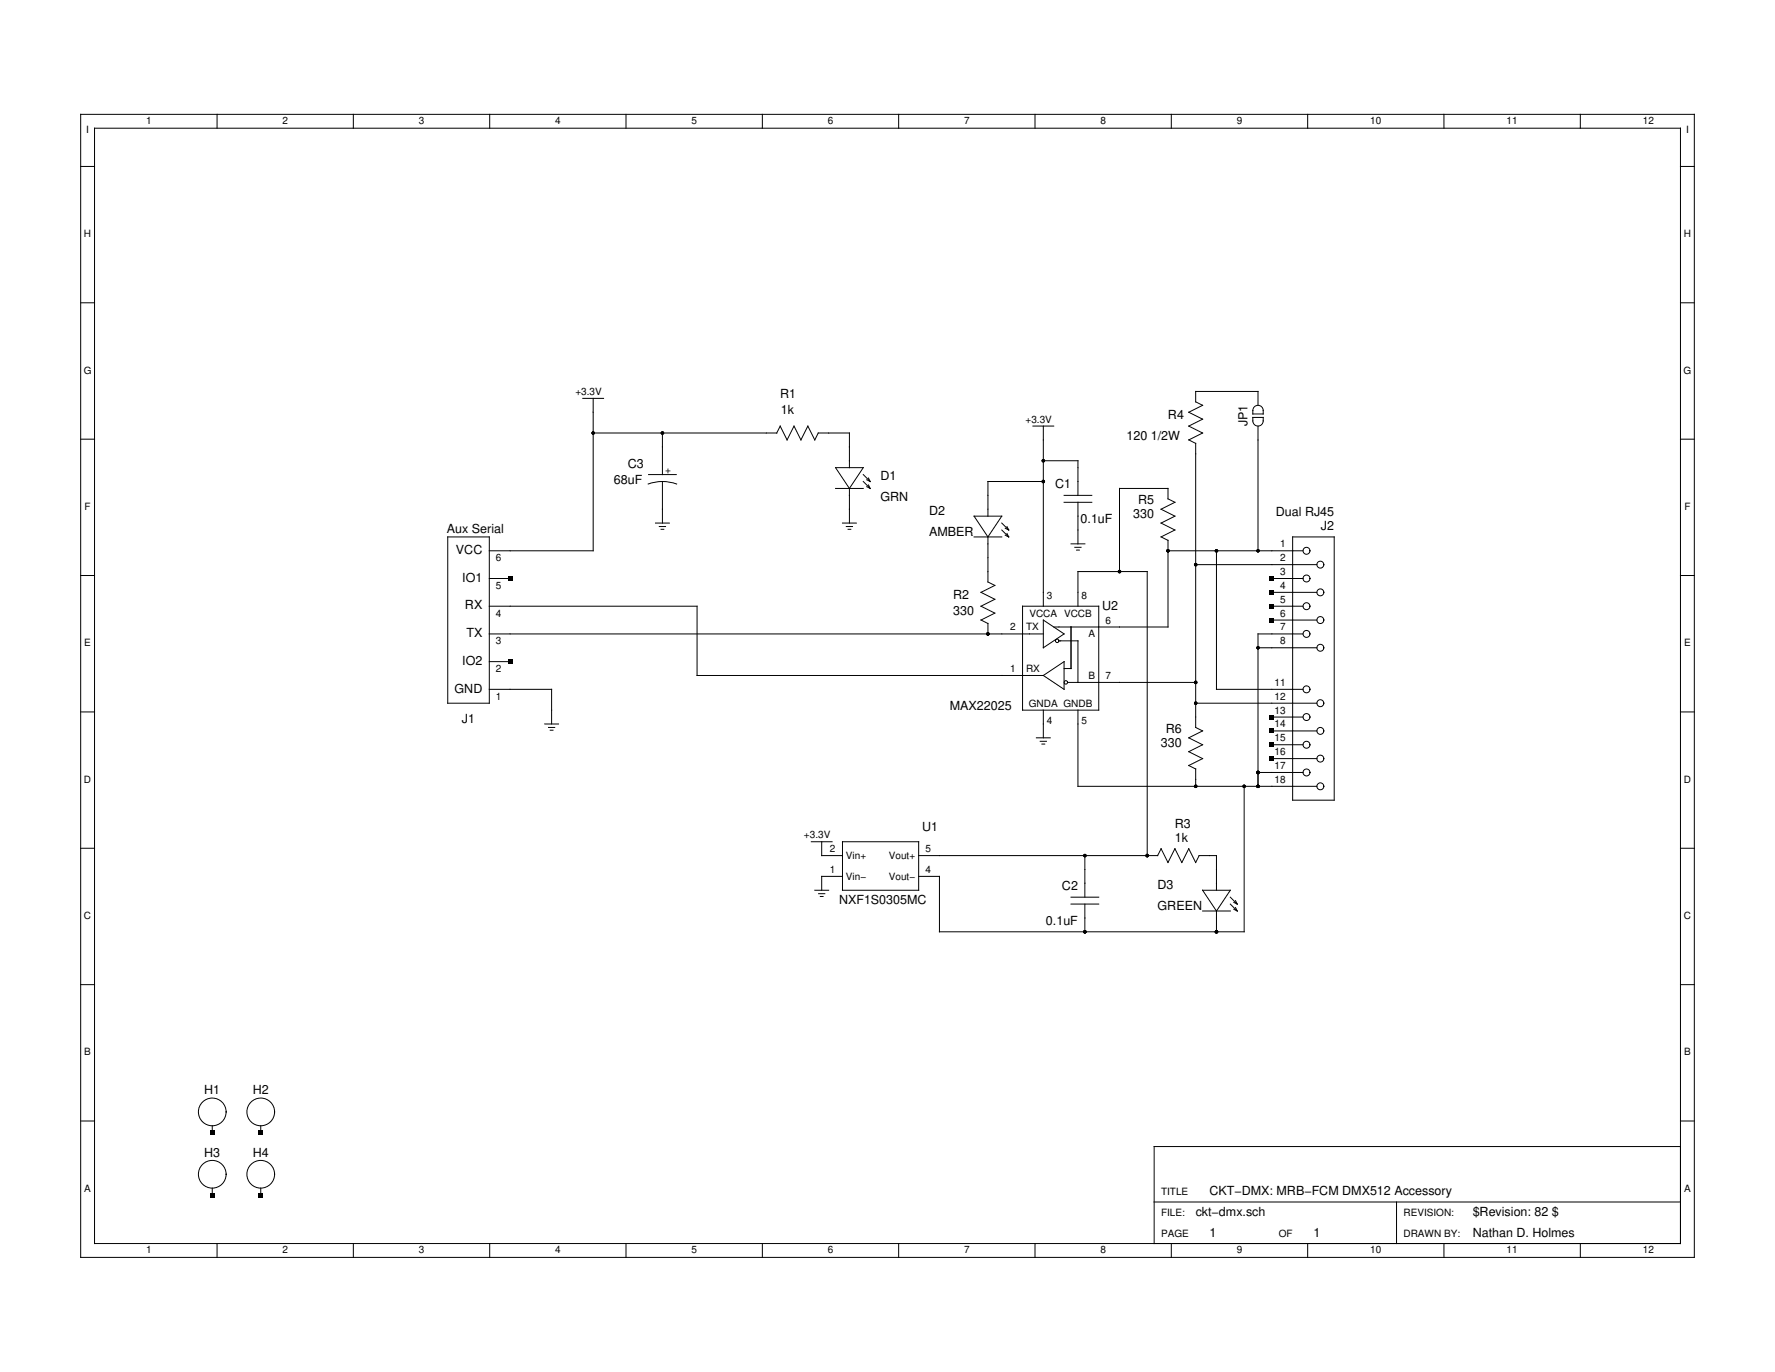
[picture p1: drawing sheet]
<svg xmlns="http://www.w3.org/2000/svg" width="279mm" height="216mm" viewBox="0 0 279 216" stroke-linecap="round" stroke-linejoin="round" font-family="sans-serif">
<g fill="none" stroke="#000" stroke-width=".16">
<path d="M12.7 18h254v179.9h-254zM34.2 18v2.2M55.6 18v2.2M77.1 18v2.2M98.5 18v2.2M120 18v2.2M141.5 18v2.2M162.9 18v2.2M184.4 18v2.2M205.8 18v2.2M227.3 18v2.2M248.8 18v2.2"/>
<path d="M12.7 26.2h2.2M14.9 20.2h249.6v175.5h-249.6zM264.5 26.2h2.2M12.7 47.6h2.2M264.5 47.6h2.2M12.7 69.1h2.2M91.7 62.7h3.3M93.4 62.7v24h-16.4M93.4 68.1h28.9l.5-1 1.1 2.1 1.1-2.1 1.1 2.1 1.1-2.1 1.1 2.1 .5-1.1h4.9v5.5M102 76.2a6.5 6.5 0 0 1 4.5 0M102.1 74.7h4.4M104.3 68.1v6.6"/>
<path d="M104.3 75.8v6.5M131.5 73.6h4.4l-2.2 3.3zM131.5 76.9h4.4M133.7 76.9v5.4M135.9 74.7l1.1 1.1M135.9 75.8l1.1 1.1M136.4 76.6l.6 .3M136.4 75.5l.6 .3M136.7 76.3l.3 .6M136.7 75.2l.3 .6M162.6 67.1h3.3M164.2 67.1v28.3"/>
<path d="M164.2 72.5h5.5v5.5M164.2 75.8h-8.7v5.4M167.5 78h4.4M167.5 79h4.4M169.7 79v6.6M197.2 65.7h1.6a1.01 1.01 0 0 1-.8 1.4 .96 .96 0 0 1-.8-1.4zM197.4 64a.82 .82 0 0 1 .9-.2 .82 .82 0 0 1 .5 .8v.5h-1.6l.1-.8zM198 63.8v-2.2h-9.8v1.6l1.1 .6-2.2 1.1 2.2 1.1-2.2 1.1 2.2 1-2.2 1.1 1.1 .6v44.7l1.1 .5-2.2 1.1 2.2 1.1-2.2 1.1 2.2 1.1-2.2 1.1 1.1 .5v2.7M198 67.1v19.6M264.5 69.1h2.2M12.7 90.6h2.2M70.5 84.5h6.5v26.2h-6.5z"/>
<path d="M77 99.8h87.2M77 95.4h32.7v10.9h54.5M77 91h3.3M103.2 82.3h2.2M103.8 82.9h1M104.1 83.3h.4M132.6 82.3h2.2M133.2 82.9h1M133.5 83.3h.4M153.3 84.5h4.4M153.3 81.2h4.4l-2.2 3.3zM154.4 97.6l1.1 .5v1.7"/>
<path d="M155.5 84.5v7.1l1.1 .5-2.2 1.1 2.2 1.1-2.2 1.1 2.2 1.1-2.2 1.1M157.7 82.3l1.1 1.1M157.7 83.4l1.1 1.1M158.2 84.2l.6 .3M158.2 83.1l.6 .3M158.5 83.9l.3 .6M158.5 82.9l.3 .5M161 95.4h11.9v16.3h-11.9zM164.2 97.6l3.3 2.2-3.3 2.1zM168.6 98.7v6.5h-1.1M168.6 85.6h2.2M169.2 86.1h1"/>
<path d="M169.5 86.6h.4M169.7 95.4v-5.5h10.9v44.7M183.9 85v13.7h-18M183.9 86.7h21.2M183.9 85l-1.1-.5 2.1-1.1-2.1-1.1 2.1-1.1-2.1-1.1 2.1-1.1-1-.5v-1.6h-7.7v13M188.2 88.9h19.1M191.5 86.7v21.8h13.6M200.2 95.4h4.9M200.2 91h4.9M200.2 93.2h7.1M200.2 97.6h7.1M203.5 84.5h6.5v41.4h-6.5z"/>
<path d="M205.1 99.8h-7.1v23.9M264.5 90.6h2.2M12.7 112h2.2M77 108.5h9.8v5.4M77 104.1h3.3M85.7 113.9h2.2M86.3 114.5h1M86.6 114.9h.4M163.1 116.1h2.2M163.7 116.7h1M164 117.1h.4M164.2 111.7v4.4"/>
<path d="M164.2 106.3l3.3-2.2v4.4zM166.7 100.8h3v6.6M168 107.4h20.2M169.7 111.7v12h37.6M188.2 110.7h19.1M198 101.9h9.3M200.2 112.8h4.9M200.2 115h7.1M200.2 117.2h4.9M200.2 119.4h7.1M264.5 112h2.2M12.7 133.5h2.2"/>
<path d="M127.7 132.5h3.3M129.3 132.5v2.1h3.3M132.6 132.5h12v7.6h-12zM132.6 137.9h-3.3v2.2M144.6 134.6h37.6M170.8 134.6v6.6M182.8 133.5l1.1 2.2 1-2.2 1.1 2.2 1.1-2.2 1.1 2.2 .6-1.1h2.7v5.5M182.8 133.5l-.6 1.1M195.8 123.7v22.9h-47.9v-8.7h-3.3M198 121.6h7.1M264.5 133.5h2.2M12.7 154.9h2.2"/>
<path d="M128.3 140.1h2.1M128.9 140.6h.9M129.1 141.1h.5M168.6 141.2h4.3M168.6 142.3h4.3M170.8 142.3v4.3M189.3 140.1h4.4l-2.2 3.3zM189.3 143.4h4.4M191.5 143.4v3.2M193.7 141.2l1.1 1.1M193.7 142.3l1.1 1.1M194.2 143.1l.6 .3"/>
<path d="M194.2 142l.6 .3M194.5 142.8l.3 .6M194.5 141.7l.3 .6M264.5 154.9h2.2M12.7 176.4h2.2M33.4 177.2v1M41 177.2v1M264.5 176.4h2.2M33.4 187v1.1M34.2 195.7v2.2M41 187v1.1M55.6 195.7v2.2"/>
<path d="M77.1 195.7v2.2M98.5 195.7v2.2M120 195.7v2.2M141.5 195.7v2.2M162.9 195.7v2.2M181.7 189.1h82.8M184.4 195.7v2.2M205.8 195.7v2.2M219.8 189.1v6.6M227.3 195.7v2.2M248.8 195.7v2.2M264.5 180.4h-82.8v15.3"/>
<circle cx="205.7" cy="95.4" r=".55"/>
<circle cx="205.7" cy="86.7" r=".55"/>
<circle cx="205.7" cy="91" r=".55"/>
<circle cx="205.7" cy="99.8" r=".55"/>
<circle cx="207.8" cy="93.2" r=".55"/>
<circle cx="207.8" cy="88.9" r=".55"/>
<circle cx="207.8" cy="97.6" r=".55"/>
<circle cx="166.4" cy="100.8" r=".27"/>
<circle cx="167.8" cy="107.4" r=".27"/>
<circle cx="205.7" cy="108.5" r=".55"/>
<circle cx="205.7" cy="117.2" r=".55"/>
<circle cx="205.7" cy="112.8" r=".55"/>
<circle cx="207.8" cy="110.7" r=".55"/>
<circle cx="207.8" cy="101.9" r=".55"/>
<circle cx="207.8" cy="119.4" r=".55"/>
<circle cx="207.8" cy="115" r=".55"/>
<circle cx="205.7" cy="121.6" r=".55"/>
<circle cx="207.8" cy="123.7" r=".55"/>
<circle cx="33.4" cy="175" r="2.18"/>
<circle cx="41" cy="175" r="2.18"/>
<circle cx="33.4" cy="184.8" r="2.18"/>
<circle cx="41" cy="184.8" r="2.18"/>
</g>
<g fill="#000">
<path d="M80 90.7h.6v.7h-.6zM199.9 90.7h.6v.7h-.6zM199.9 92.9h.6v.6h-.6zM199.9 95.1h.6v.6h-.6zM199.9 97.2h.6v.7h-.6zM80 103.8h.6v.6h-.6zM199.9 112.5h.6v.7h-.6zM199.9 114.7h.6v.6h-.6zM199.9 116.9h.6v.6h-.6zM199.9 119h.6v.7h-.6zM33.1 177.9h.6v.7h-.6zM40.7 177.9h.7v.7h-.7z"/>
<path d="M33.1 187.7h.6v.7h-.6zM40.7 187.7h.7v.7h-.7z"/>
<circle cx="93.4" cy="68.1" r=".27"/>
<circle cx="104.3" cy="68.1" r=".27"/>
<circle cx="164.2" cy="75.8" r=".27"/>
<circle cx="164.2" cy="72.5" r=".27"/>
<circle cx="155.5" cy="99.8" r=".27"/>
<circle cx="176.2" cy="89.9" r=".27"/>
<circle cx="183.9" cy="86.7" r=".27"/>
<circle cx="188.2" cy="88.9" r=".27"/>
<circle cx="191.5" cy="86.7" r=".27"/>
<circle cx="198" cy="86.7" r=".27"/>
<circle cx="188.2" cy="107.4" r=".27"/>
<circle cx="188.2" cy="110.7" r=".27"/>
<circle cx="198" cy="101.9" r=".27"/>
<circle cx="170.8" cy="134.6" r=".27"/>
<circle cx="180.6" cy="134.6" r=".27"/>
<circle cx="188.2" cy="123.7" r=".27"/>
<circle cx="195.8" cy="123.7" r=".27"/>
<circle cx="198" cy="121.6" r=".27"/>
<circle cx="198" cy="123.7" r=".27"/>
<circle cx="170.8" cy="146.6" r=".27"/>
<circle cx="191.5" cy="146.6" r=".27"/>
</g>
<g font-size="2">
<text x="122.8" y="62.7">R1</text>
<text x="122.9" y="65.2">1k</text>
<text x="183.9" y="66">R4</text>
<text x="177.3" y="69.2">120 1/2W</text>
<text x="196.4" y="67.1" transform="rotate(-90 196.4 67.1)">JP1</text>
<text x="96.6" y="76.1">68uF</text>
<text x="98.8" y="73.6">C3</text>
<text x="138.6" y="75.6">D1</text>
<text x="166.1" y="76.9">C1</text>
<text x="70.4" y="83.9">Aux Serial</text>
<text x="138.6" y="78.8">GRN</text>
<text x="146.2" y="81">D2</text>
<text x="170.1" y="82.3">0.1uF</text>
<text x="178.4" y="81.5">330</text>
<text x="179.2" y="79.4">R5</text>
<text x="200.8" y="81.2">Dual RJ45</text>
<text x="207.9" y="83.4">J2</text>
<text x="71.8" y="87.2">VCC</text>
<text x="146.2" y="84.3">AMBER</text>
<text x="72.8" y="91.5">IO1</text>
<text x="73.2" y="95.9">RX</text>
<text x="150.1" y="94.3">R2</text>
<text x="173.5" y="95.9">U2</text>
<text x="73.4" y="100.3">TX</text>
<text x="150" y="96.8">330</text>
<text x="72.8" y="104.6">IO2</text>
<text x="71.6" y="109">GND</text>
<text x="72.7" y="113.7">J1</text>
<text x="149.5" y="111.7">MAX22025</text>
<text x="182.7" y="117.5">330</text>
<text x="183.5" y="115.3">R6</text>
<text x="145.2" y="130.8">U1</text>
<text x="184.9" y="130.3">R3</text>
<text x="184.9" y="132.5">1k</text>
<text x="132.1" y="142.3">NXF1S0305MC</text>
<text x="167.2" y="140.1">C2</text>
<text x="182.2" y="143.2">GREEN</text>
<text x="182.2" y="139.9">D3</text>
<text x="164.6" y="145.5">0.1uF</text>
<text x="32.2" y="172.2">H1</text>
<text x="39.8" y="172.2">H2</text>
<text x="32.2" y="182">H3</text>
<text x="39.8" y="182">H4</text>
<text x="188.2" y="191.3">ckt−dmx.sch</text>
<text x="190.4" y="188.1">CKT−DMX: MRB−FCM DMX512 Accessory</text>
<text x="231.8" y="191.3">$Revision: 82 $</text>
<text x="190.4" y="194.6">1</text>
<text x="206.7" y="194.6">1</text>
<text x="231.8" y="194.6">Nathan D. Holmes</text>
</g>
<g font-size="1.6">
<text x="13.6" y="21">I</text>
<text x="23" y="19.5">1</text>
<text x="44.5" y="19.5">2</text>
<text x="65.9" y="19.5">3</text>
<text x="87.4" y="19.5">4</text>
<text x="108.8" y="19.5">5</text>
<text x="130.3" y="19.5">6</text>
<text x="151.7" y="19.5">7</text>
<text x="173.2" y="19.5">8</text>
<text x="194.7" y="19.5">9</text>
<text x="215.7" y="19.5">10</text>
<text x="237.1" y="19.5">11</text>
<text x="258.6" y="19.5">12</text>
<text x="265.4" y="21">I</text>
<text x="13.2" y="37.3">H</text>
<text x="265" y="37.3">H</text>
<text x="13.2" y="58.8">G</text>
<text x="265" y="58.8">G</text>
<text x="90.6" y="62.1">+3.3V</text>
<text x="161.4" y="66.5">+3.3V</text>
<text x="104.8" y="73.6" transform="rotate(90 104.8 73.6)">+</text>
<text x="13.3" y="80.2">F</text>
<text x="265.1" y="80.2">F</text>
<text x="78.1" y="88.3">6</text>
<text x="201.5" y="86.1">1</text>
<text x="201.5" y="88.3">2</text>
<text x="78.1" y="92.6">5</text>
<text x="164.8" y="94.3">3</text>
<text x="170.2" y="94.3">8</text>
<text x="201.5" y="90.5">3</text>
<text x="201.5" y="92.7">4</text>
<text x="201.5" y="94.8">5</text>
<text x="13.3" y="101.7">E</text>
<text x="78.1" y="101.4">3</text>
<text x="78.1" y="97">4</text>
<text x="159" y="99.2">2</text>
<text x="161.5" y="99.2">TX</text>
<text x="162" y="97.1">VCCA VCCB</text>
<text x="171.4" y="100.3">A</text>
<text x="174" y="98.1">6</text>
<text x="201.5" y="97">6</text>
<text x="201.5" y="99.2">7</text>
<text x="201.5" y="101.4">8</text>
<text x="265.1" y="101.7">E</text>
<text x="78.1" y="105.7">2</text>
<text x="159" y="105.8">1</text>
<text x="161.5" y="105.8">RX</text>
<text x="171.4" y="106.8">B</text>
<text x="174" y="106.8">7</text>
<text x="200.6" y="107.9">11</text>
<text x="78.1" y="110.1">1</text>
<text x="162" y="111.2">GNDA GNDB</text>
<text x="164.8" y="113.9">4</text>
<text x="170.2" y="113.9">5</text>
<text x="200.6" y="110.1">12</text>
<text x="200.6" y="112.3">13</text>
<text x="200.6" y="114.5">14</text>
<text x="200.6" y="116.7">15</text>
<text x="200.6" y="118.8">16</text>
<text x="13.2" y="123.2">D</text>
<text x="200.6" y="121">17</text>
<text x="200.6" y="123.2">18</text>
<text x="265" y="123.2">D</text>
<text x="126.5" y="131.9">+3.3V</text>
<text x="130.6" y="137.4">1</text>
<text x="130.6" y="134.1">2</text>
<text x="133.2" y="135.2">Vin+</text>
<text x="139.9" y="135.2">Vout+</text>
<text x="145.7" y="137.4">4</text>
<text x="145.7" y="134.1">5</text>
<text x="133.2" y="138.5">Vin−</text>
<text x="139.9" y="138.5">Vout−</text>
<text x="13.2" y="144.6">C</text>
<text x="265" y="144.6">C</text>
<text x="13.3" y="166.1">B</text>
<text x="265.1" y="166.1">B</text>
<text x="13.3" y="187.5">A</text>
<text x="182.8" y="191.3">FILE:</text>
<text x="182.8" y="188.1">TITLE</text>
<text x="220.9" y="191.3">REVISION:</text>
<text x="265.1" y="187.5">A</text>
<text x="23" y="197.2">1</text>
<text x="44.5" y="197.2">2</text>
<text x="65.9" y="197.2">3</text>
<text x="87.4" y="197.2">4</text>
<text x="108.8" y="197.2">5</text>
<text x="130.3" y="197.2">6</text>
<text x="151.7" y="197.2">7</text>
<text x="173.2" y="197.2">8</text>
<text x="182.8" y="194.6">PAGE</text>
<text x="194.7" y="197.2">9</text>
<text x="201.3" y="194.6">OF</text>
<text x="215.7" y="197.2">10</text>
<text x="220.9" y="194.6">DRAWN BY:</text>
<text x="237.1" y="197.2">11</text>
<text x="258.6" y="197.2">12</text>
</g>
</svg>
